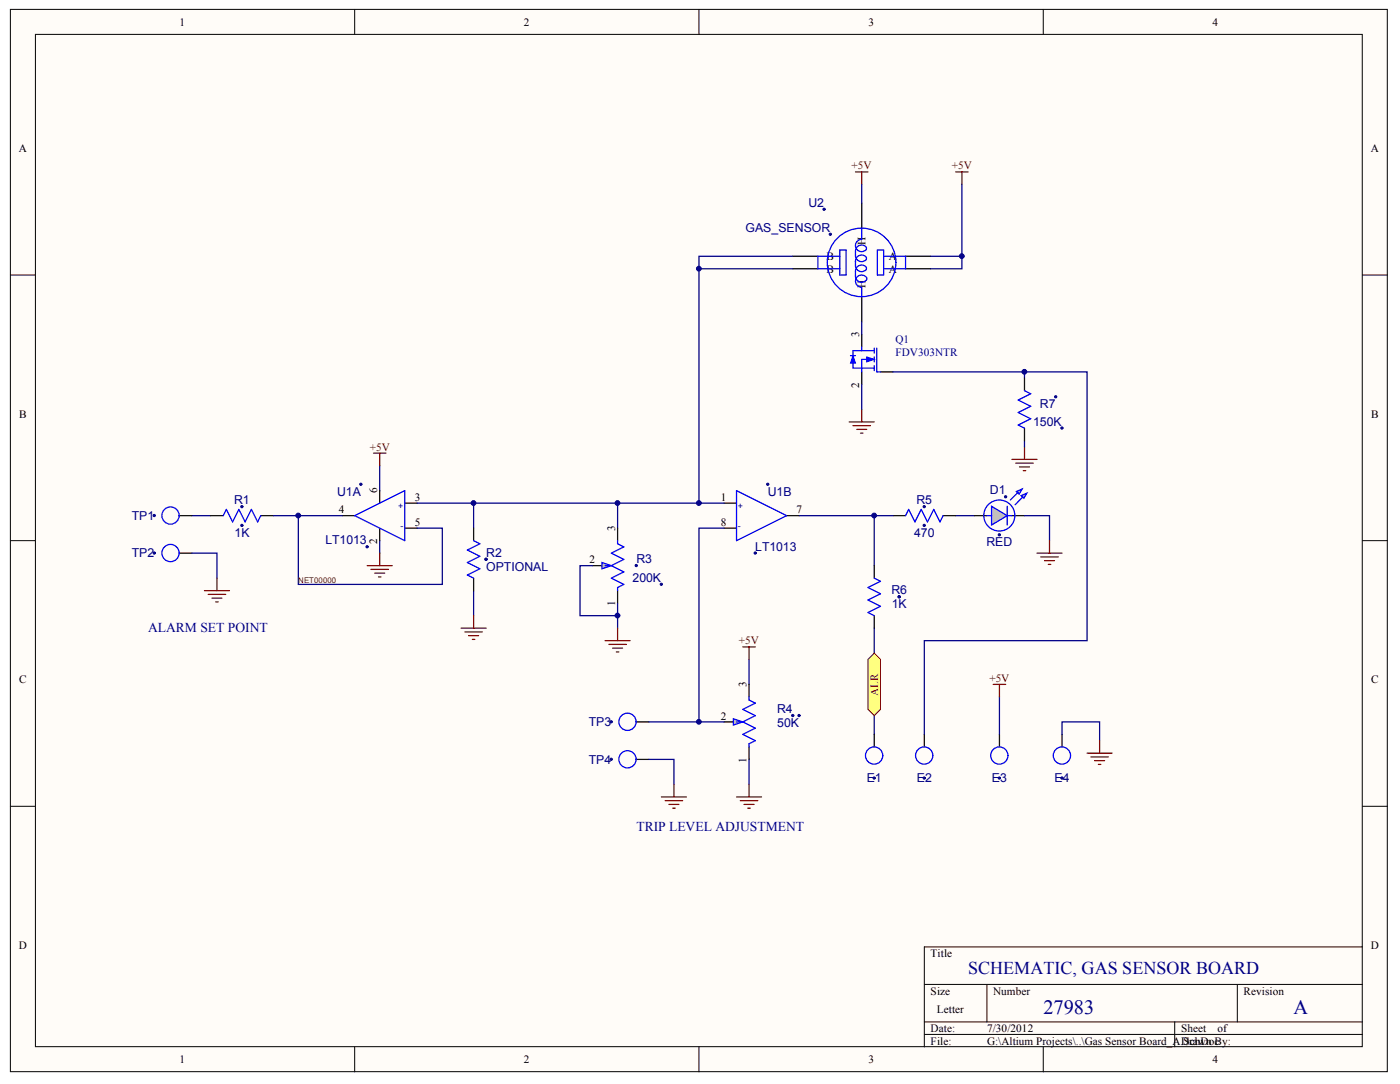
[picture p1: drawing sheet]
<svg xmlns="http://www.w3.org/2000/svg" width="279mm" height="216mm" viewBox="0 0 279 216" stroke-linecap="round" stroke-linejoin="round" font-family="sans-serif">
<g fill="#fffcf8" stroke="#000" stroke-width=".2">
<path d="M2.1 1.9h274.4v211.5h-274.4z"/>
<path d="M7.1 6.8h264.4v201.7h-264.4z"/>
</g>
<g fill="none" stroke="#000" stroke-width=".2">
<path d="M70.7 1.9v4.9M139.3 1.9v4.9M207.9 1.9v4.9M2.1 54.8h5M271.6 54.8h5M2.1 107.7h5M271.6 107.7h5M2.1 160.6h5M271.6 160.6h5M184.2 196.1h87.4M196.7 196.1v7.4M246.6 196.1v7.4"/>
<path d="M271.6 188.6h-87.4v19.9M70.7 208.5v5M139.3 208.5v5M184.2 203.5h87.4M184.2 206h87.4M207.9 208.5v5M234.1 203.5v5"/>
</g>
<path d="M75.7 92.7v5M38.3 102.7h3.7M75.7 107.7v2.5M94.4 100.2v5M94.4 117.6v5M123.1 100.2v5M174.3 102.7v10M190.5 102.7h3.7M149.3 131.3v5M174.3 125.1v5M149.3 151.3v4.9M174.3 142.5v3.8" fill="none" stroke="#000080" stroke-width=".25"/>
<g fill="none" stroke="#000" stroke-width=".25">
<path d="M75.7 97.7v2.5M35.8 102.7h2.5M35.8 110.2h2.5M75.7 105.2v2.5M118.1 112.7h2.5M123.1 105.2v2.5M123.1 117.6v2.5M144.3 100.2h2.5M144.3 105.2h2.5M156.8 102.7h2.5M178 102.7h2.5M188 102.7h2.5"/>
<path d="M126.8 151.3h2.5M126.8 143.8h2.5M174.3 146.3v2.5M184.2 146.3v2.5M199.2 146.3v2.5M211.7 146.3v2.5"/>
</g>
<g fill="none" stroke="#00f" stroke-width=".25">
<path d="M146.8 97.7l10 5-10 5zM180.5 102.7l.6-1.2 1.3 2.4 1.2-2.4 1.3 2.4 1.2-2.4 1.3 2.4 .6-1.2"/>
<circle cx="34" cy="102.7" r="1.72"/>
<circle cx="34" cy="110.1" r="1.72"/>
<circle cx="125.1" cy="151.2" r="1.72"/>
<circle cx="125.1" cy="143.8" r="1.72"/>
<circle cx="174.2" cy="150.5" r="1.72"/>
<circle cx="184.2" cy="150.5" r="1.72"/>
<circle cx="199.2" cy="150.5" r="1.72"/>
<circle cx="211.7" cy="150.5" r="1.72"/>
</g>
<g fill="#000080" stroke="#000080" stroke-width=".2">
<circle cx="174.2" cy="155" r=".22"/>
<circle cx="211.7" cy="155" r=".22"/>
<circle cx="121.8" cy="151.2" r=".22"/>
<circle cx="121.8" cy="143.8" r=".22"/>
<circle cx="30.7" cy="102.7" r=".22"/>
<circle cx="30.7" cy="110.1" r=".22"/>
<circle cx="150.5" cy="110.1" r=".22"/>
<circle cx="153" cy="96.5" r=".22"/>
<circle cx="199.2" cy="155" r=".22"/>
<circle cx="184.2" cy="155" r=".22"/>
<circle cx="184.2" cy="104.6" r=".22"/>
<circle cx="184.2" cy="100.9" r=".22"/>
</g>
<path d="M120 112l1.8 .7-1.8 .6z" fill="#c0c0c0" stroke="#00f" stroke-width=".25"/>
<path d="M120.6 112.7h1.2M121.8 112.7l2.5 1.2-2.5 1.3 2.5 1.2-1.2 .6v.6M123.1 107.7v.6l1.2 .6-2.5 1.3 2.5 1.2-2.5 1.3" fill="none" stroke="#00f" stroke-width=".25"/>
<g fill="#000080" stroke="#000080" stroke-width=".2">
<circle cx="131.8" cy="116.4" r=".22"/>
<circle cx="126.8" cy="112.6" r=".22"/>
</g>
<path d="M149.3 136.3v2.5M144.3 143.8h2.5M149.3 148.8v2.5" fill="none" stroke="#000" stroke-width=".25"/>
<path d="M146.2 143.2l1.9 .6-1.9 .6z" fill="#c0c0c0" stroke="#00f" stroke-width=".25"/>
<g fill="none" stroke="#00f" stroke-width=".25">
<path d="M169.5 70.8h1M170 72.3v1h4.3M171.8 69.1v.7M174.3 69.8h-4.3v1.8M174.3 71.6h-2.5v2.5M174.3 69.3v1M174.3 71.1v1M174.3 72.8v1M174.8 69.3v4.8h.7M44.5 102.7l.6-1.2 1.3 2.4 1.2-2.4 1.3 2.4 1.2-2.4 1.3 2.4 .6-1.2M70.7 102.7l10-5v10zM149.3 138.8v.6l1.2 .6-2.4 1.3 2.4 1.2-2.4 1.3"/>
<path d="M146.8 143.8h1.3M148.1 143.8l2.4 1.2-2.4 1.3 2.4 1.2-1.2 .6v.7"/>
</g>
<g fill="#000080" stroke="#000080" stroke-width=".2">
<circle cx="159.3" cy="142.5" r=".22"/>
<circle cx="158" cy="142.5" r=".22"/>
<circle cx="48.2" cy="104.6" r=".22"/>
<circle cx="48.2" cy="100.9" r=".22"/>
<circle cx="73.2" cy="108.9" r=".22"/>
<circle cx="71.9" cy="96.5" r=".22"/>
</g>
<path d="M199.2 138.8v7.5" fill="none" stroke="#000080" stroke-width=".25"/>
<path d="M171.8 66.6v2.5M171.8 74.1v2.5M175.5 74.1h2.5M42 102.7h2.5M52 102.7h2.5M68.2 102.7h2.5M80.7 100.2h2.5M80.7 105.2h2.5M194.2 102.7h2.5M201.7 102.7h2.5" fill="none" stroke="#000" stroke-width=".25"/>
<g fill="#00f" stroke="#00f" stroke-width=".2">
<path d="M172.8 71.1l1.5 .5-1.5 .5z"/>
<path d="M170 70.8l.5 1.5h-1z"/>
</g>
<g fill="#c0c0c0" stroke="#00f" stroke-width=".25">
<path d="M197.6 100.8l3.2 1.9-3.2 1.9z"/>
<path d="M203.5 98.7l1.2-.5-.6 1z"/>
<path d="M202.6 97.9l1.1-.5-.6 1z"/>
</g>
<g fill="none" stroke="#00f" stroke-width=".25">
<path d="M167.4 51h-4.4v2.5h4.4M167.4 49.8h1.2v5h-1.2zM170.5 52a1.69 1.69 0 0 0 .8 2 1.23 1.23 0 0 0 1.4-.3M171.8 45.4v2.3a1.22 1.22 0 0 0-1.2 1.7 1.22 1.22 0 0 0 2.1 .3M171.8 57.3v1.8M172.6 53.7l.1-.1a1.06 1.06 0 0 0-.9-.8 1.06 1.06 0 0 0-1 .5 2.6 2.6 0 0 0 .1 2.6 1.05 1.05 0 0 0 1.1 .3 1.05 1.05 0 0 0 .8-.9M172.7 51.3l-.1 .4M172.7 49.3l-.1 .4M172.7 51.2a1.22 1.22 0 0 0-1.4-.3 1.22 1.22 0 0 0-.8 1.3M172.7 49.2a1.23 1.23 0 0 0-1.4-.3 1.23 1.23 0 0 0-.8 1.3 1.41 1.41 0 0 0 1.4 1.9l.8-.4M172.7 55.3a1.22 1.22 0 0 0-2.1 .1 1.22 1.22 0 0 0 1.2 1.8M174.9 49.8h1.2v5h-1.2z"/>
<path d="M176.1 51h4.4v2.5h-4.4M203 98l-1.6 1.6M203.9 99l-1.6 1.5M94.4 107.7l1.2 .6-2.4 1.2 2.4 1.3-2.4 1.2 2.4 1.3-2.4 1.2 1.2 .7M174.3 115.2l1.2 .6-2.5 1.2 2.5 1.3-2.5 1.2 2.5 1.3-2.5 1.2 1.3 .6M196.7 102.7h.9M200.8 100.8v3.8M200.8 102.7h.9"/>
<circle cx="171.7" cy="52.3" r="6.8"/>
<circle cx="199.2" cy="102.7" r="3.1"/>
</g>
<g fill="#000080" stroke="#000080" stroke-width=".2">
<circle cx="199.2" cy="106.5" r=".22"/>
<circle cx="200.4" cy="98.9" r=".22"/>
<circle cx="96.9" cy="111.4" r=".22"/>
<circle cx="179.2" cy="118.9" r=".22"/>
<circle cx="165.5" cy="46.7" r=".22"/>
<circle cx="164.2" cy="41.7" r=".22"/>
</g>
<path d="M158 53.5h5M158 51h5M171.8 40.5v4.9M171.8 59.1v5M180.5 53.5h5M180.5 51h5M94.4 105.2v2.5M94.4 115.2v2.4M174.3 112.7v2.5M174.3 122.6v2.5" fill="none" stroke="#000" stroke-width=".25"/>
<path d="M38.3 110.2h4.9v5M54.5 102.7h13.7M59.5 102.7v13.7h28.7v-11.2h-5M83.2 100.2h61.1M118.1 112.7h-2.5v9.9h7.5M144.3 105.2h-5v38.6M159.3 102.7h18.7M204.2 102.7h5v5M123.1 120.1v5M129.3 151.3h5v4.9M129.3 143.8h15M211.7 146.3v-2.5h7.5v3.7" fill="none" stroke="#000080" stroke-width=".25"/>
<path d="M173 131.3l1.3-1.2 1.2 1.2v10l-1.2 1.2-1.3-1.2z" fill-rule="evenodd" fill="#ffff80" stroke="#800000" stroke-width=".2"/>
<g fill="none" stroke="#800000" stroke-width=".25">
<path d="M170.5 34.2h2.5M171.8 34.2v2.5M190.5 34.2h2.5M191.7 34.2v2.5M74.4 90.3h2.5M75.7 90.3v2.4M169.3 84h5M170 84.8h3.5M170.8 85.5h2M171.5 86.3h.5M171.8 81.5v2.5M201.7 91.5h5"/>
<path d="M202.5 92.2h3.4M203.2 93h2M203.9 93.7h.5M204.2 89v2.5M40.7 117.6h5M41.5 118.4h3.5M42.2 119.1h2M43 119.9h.5M43.2 115.2v2.4M73.2 112.7h5M73.9 113.4h3.5M74.7 114.2h2"/>
<path d="M75.4 114.9h.5M75.7 110.2v2.5M206.7 110.2h5M207.4 110.9h3.5M208.2 111.7h2M208.9 112.4h.5M209.2 107.7v2.5M91.9 125.1h5M92.7 125.9h3.4M93.4 126.6h2M94.2 127.4h.4M94.4 122.6v2.5"/>
<path d="M120.6 127.6h5M121.4 128.3h3.4M122.1 129.1h2M122.8 129.8h.5M123.1 125.1v2.5M148.1 128.8h2.4M149.3 128.8v2.5M198 136.3h2.5M199.2 136.3v2.5M131.8 158.7h5M132.6 159.5h3.5M134.3 156.2v2.5"/>
<path d="M146.8 158.7h5M147.6 159.5h3.4M149.3 156.2v2.5M216.7 150h5M217.4 150.8h3.5M218.2 151.5h2M218.9 152.2h.5M219.2 147.5v2.5M133.3 160.2h2M134.1 161h.5M148.3 160.2h2M149 161h.5"/>
</g>
<path d="M171.8 36.7v3.8M191.7 36.7v16.8h-6.2M139.3 53.5v46.7M139.3 53.5h18.7M158 51h-18.7v2.5M185.5 51h6.2M171.8 64.1v2.5M171.8 76.6v4.9M178 74.1h38.7v53.5h-32.5v18.7M204.2 74.1v1.2M204.2 87.8v1.2" fill="none" stroke="#000080" stroke-width=".25"/>
<path d="M204.2 75.3v2.5M204.2 85.3v2.5" fill="none" stroke="#000" stroke-width=".25"/>
<path d="M204.2 77.8l1.2 .6-2.4 1.3 2.4 1.2-2.4 1.3 2.4 1.2-2.4 1.3 1.2 .6" fill="none" stroke="#00f" stroke-width=".25"/>
<g fill="#000080" stroke="#000080" stroke-width=".2">
<circle cx="211.7" cy="85.2" r=".22"/>
<circle cx="210.4" cy="79" r=".22"/>
<circle cx="59.4" cy="102.7" r=".47"/>
<circle cx="94.4" cy="100.2" r=".47"/>
<circle cx="123.1" cy="122.6" r=".47"/>
<circle cx="123.1" cy="100.2" r=".47"/>
<circle cx="139.3" cy="143.8" r=".47"/>
<circle cx="139.3" cy="100.2" r=".47"/>
<circle cx="139.3" cy="53.5" r=".47"/>
<circle cx="174.2" cy="102.7" r=".47"/>
<circle cx="191.7" cy="51" r=".47"/>
<circle cx="204.2" cy="74" r=".47"/>
</g>
<g font-size="4.1" fill="#000080">
<text x="208" y="202.1">27983</text>
<text x="257.8" y="202.1">A</text>
</g>
<text font-size="3.6" fill="#000080" x="193" y="194">SCHEMATIC, GAS SENSOR BOARD</text>
<g font-size="2.7" fill="#000080">
<text x="29.5" y="125.8">ALARM SET POINT</text>
<text x="126.8" y="165.6">TRIP LEVEL ADJUSTMENT</text>
</g>
<g font-size="2.4" fill="#000080">
<text x="161.1" y="41.2">U2</text>
<text x="148.6" y="46.2">GAS_SENSOR</text>
<text x="207.3" y="81.3">R7</text>
<text x="205.9" y="84.8">150K</text>
<text x="46.7" y="100.4">R1</text>
<text x="67.2" y="98.7">U1A</text>
<text x="153" y="98.7">U1B</text>
<text x="182.7" y="100.4">R5</text>
<text x="197.3" y="98.4">D1</text>
<text x="26.3" y="103.5">TP1</text>
<text x="46.7" y="106.9">1K</text>
<text x="182.2" y="106.9">470</text>
<text x="26.3" y="111">TP2</text>
<text x="64.9" y="108.4">LT1013</text>
<text x="96.9" y="113.6">OPTIONAL</text>
<text x="96.9" y="110.9">R2</text>
<text x="126.8" y="112.2">R3</text>
<text x="150.5" y="109.7">LT1013</text>
<text x="196.6" y="108.8">RED</text>
<text x="126.1" y="115.9">200K</text>
<text x="177.7" y="118.4">R6</text>
<text x="177.7" y="121.1">1K</text>
<text x="154.9" y="142">R4</text>
<text x="117.3" y="144.7">TP3</text>
<text x="154.9" y="144.7">50K</text>
<text x="117.3" y="152.1">TP4</text>
<text x="172.7" y="155.8">E1</text>
<text x="182.8" y="155.8">E2</text>
<text x="197.7" y="155.8">E3</text>
<text x="210.2" y="155.8">E4</text>
</g>
<g font-size="2.2">
<text x="35.8" y="5.1">1</text>
<text x="104.4" y="5.1">2</text>
<text x="173.1" y="5.1">3</text>
<text x="241.7" y="5.1">4</text>
<text x="3.8" y="30.3">A</text>
<text x="273.2" y="30.3">A</text>
<text x="164.8" y="51.8">B</text>
<text x="172.5" y="48.8" transform="rotate(-90 172.5 48.8)">H</text>
<text x="177.1" y="51.8">A</text>
<text x="164.8" y="54.3">B</text>
<text x="172.5" y="57.4" transform="rotate(-90 172.5 57.4)">H</text>
<text x="177.1" y="54.3">A</text>
<text x="171.3" y="67.1" transform="rotate(-90 171.3 67.1)">3</text>
<text x="171.3" y="77.2" transform="rotate(-90 171.3 77.2)">2</text>
<text x="3.8" y="83.2">B</text>
<text x="273.3" y="83.2">B</text>
<text x="75.2" y="98.2" transform="rotate(-90 75.2 98.2)">6</text>
<text x="82.7" y="99.7">3</text>
<text x="143.7" y="99.7">1</text>
<text x="67.6" y="102.2">4</text>
<text x="82.7" y="104.7">5</text>
<text x="122.6" y="105.7" transform="rotate(-90 122.6 105.7)">3</text>
<text x="143.7" y="104.7">8</text>
<text x="158.8" y="102.2">7</text>
<text x="75.2" y="108.3" transform="rotate(-90 75.2 108.3)">2</text>
<text x="117.5" y="112.2">2</text>
<text x="122.6" y="120.8" transform="rotate(-90 122.6 120.8)">1</text>
<text x="3.8" y="136.1">C</text>
<text x="148.8" y="136.8" transform="rotate(-90 148.8 136.8)">3</text>
<text x="273.3" y="136.1">C</text>
<text x="143.7" y="143.3">2</text>
<text x="148.8" y="151.9" transform="rotate(-90 148.8 151.9)">1</text>
<text x="3.8" y="189.1">D</text>
<text x="185.5" y="190.6">Title</text>
<text x="273.2" y="189.1">D</text>
<text x="185.5" y="198.1">Size</text>
<text x="186.7" y="201.8">Letter</text>
<text x="198" y="198.1">Number</text>
<text x="247.9" y="198.1">Revision</text>
<text x="185.5" y="205.6">Date:</text>
<text x="185.5" y="208.1">File:</text>
<text x="196.7" y="205.6">7/30/2012</text>
<text x="196.7" y="208.1">G:\Altium Projects\..\Gas Sensor Board_A.SchDoc</text>
<text x="235.4" y="205.6">Sheet</text>
<text x="235.4" y="208.1">Drawn By:</text>
<text x="242.7" y="205.6">of</text>
<text x="35.8" y="211.8">1</text>
<text x="104.4" y="211.8">2</text>
<text x="173.1" y="211.8">3</text>
<text x="241.7" y="211.8">4</text>
</g>
<g font-size="2.2" fill="#800000">
<text x="169.7" y="33.7">+5V</text>
<text x="189.7" y="33.7">+5V</text>
<text x="73.7" y="89.8">+5V</text>
<text x="147.3" y="128.4">+5V</text>
<text x="197.2" y="135.8">+5V</text>
<text x="175" y="138.6" transform="rotate(-90 175 138.6)">ALR</text>
</g>
<g font-size="2.2" fill="#000080">
<text x="178.5" y="68.3">Q1</text>
<text x="178.5" y="70.8">FDV303NTR</text>
</g>
<g font-size="1.8" fill="#000080">
<text x="79.4" y="101.3">+</text>
<text x="147.1" y="101.3">+</text>
<text x="79.8" y="105.3">-</text>
<text x="147.1" y="105.3">-</text>
</g>
<text font-size="1.6" fill="#800000" x="59.5" y="116.1">NET00000</text>
</svg>
